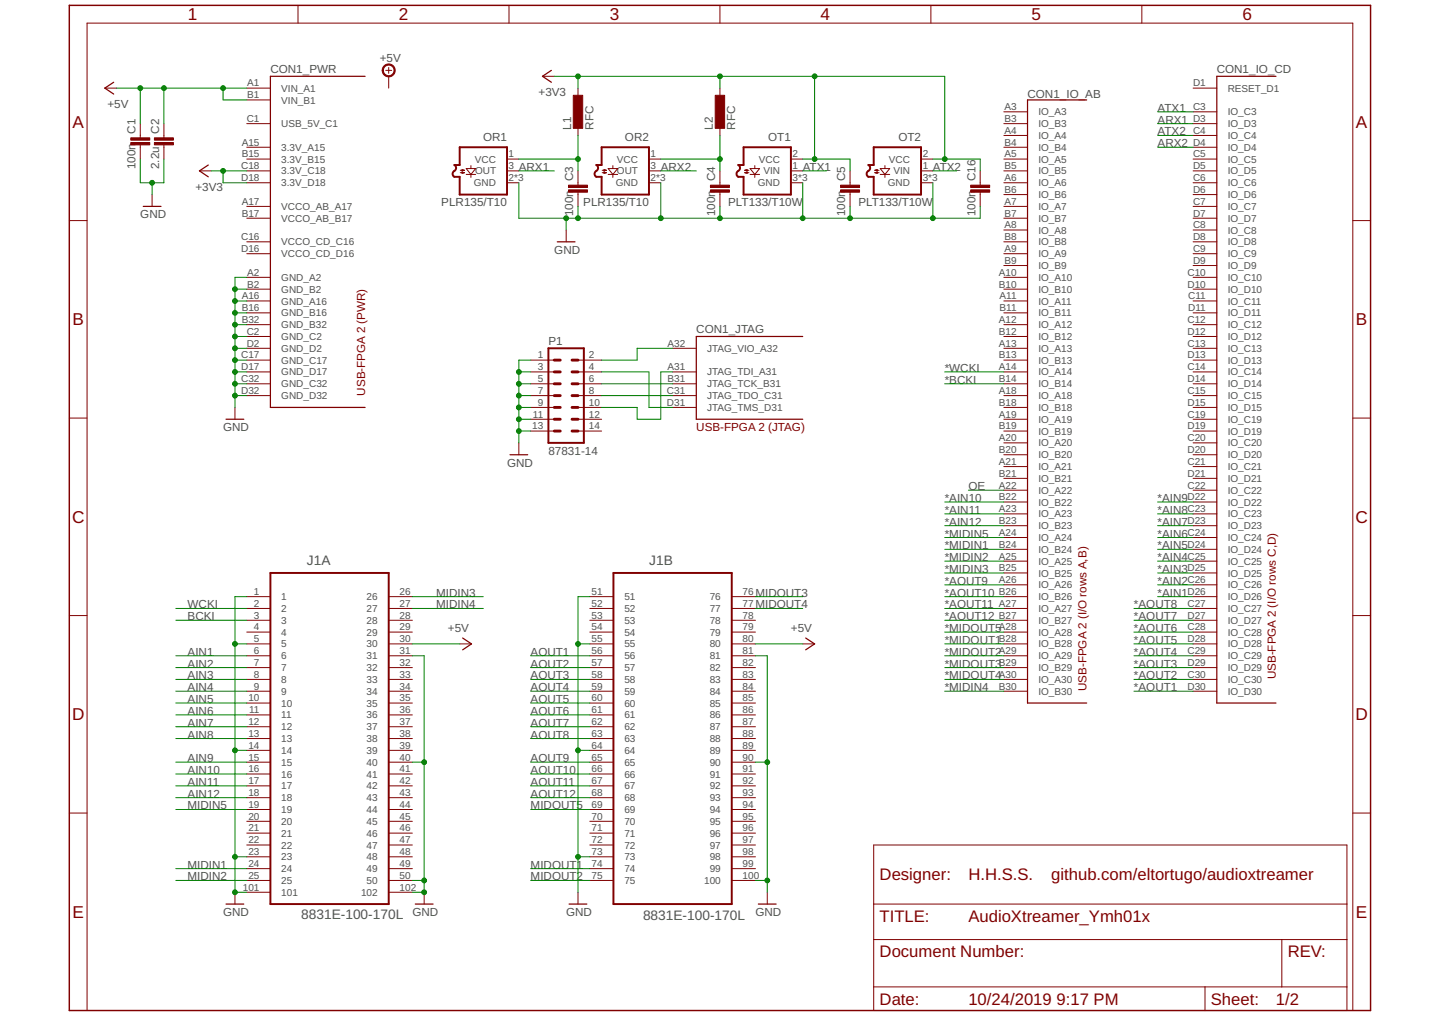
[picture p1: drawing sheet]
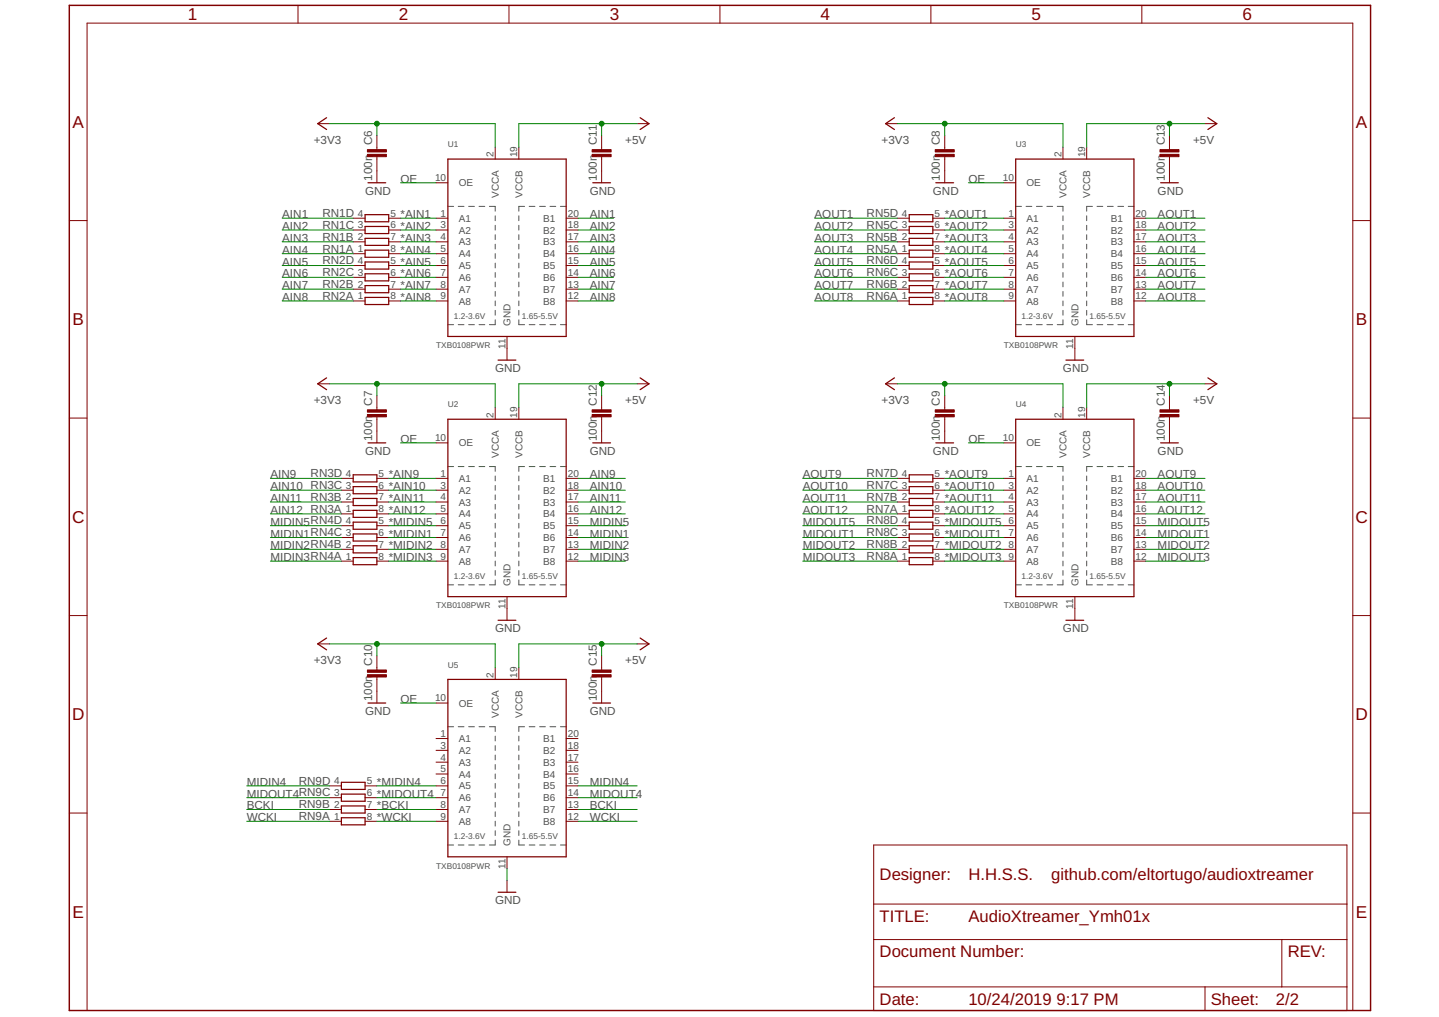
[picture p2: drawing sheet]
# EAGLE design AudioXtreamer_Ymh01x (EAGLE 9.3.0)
AUTHOR: H.H.S.S.; WEB_ADDR: github.com/eltortugo/audioxtreamer

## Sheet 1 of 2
FRAME1 (FRAME_A_L): AUTHOR: H.H.S.S.; WEB_ADDR: github.com/eltortugo/audioxtreamer

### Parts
C1  100n  C-EUC0603  [C0603]
C2  2.2u  C-EUC0603  [C0603]
C3  100n  C-EUC0603  [C0603]
C4  100n  C-EUC0603  [C0603]
C5  100n  C-EUC0603  [C0603]
C16  100n  C-EUC0603  [C0603]
CON1  USB-FPGA-2THT  [USB-FPGA-2-THT]
J1  8831E-100-170L  [KEL_8831E-100-170L]
L1  RFC  L-EUL2012C  [L2012C]
L2  RFC  L-EUL2012C  [L2012C]
OR1  PLR135/T10  [PLR135/T10]
OR2  PLR135/T10  [PLR135/T10]
OT1  PLT133/T10W  [PLT133/T10]
OT2  PLT133/T10W  [PLT133/T10]
P1  87831-14  [87831-14]

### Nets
*AIN1: CON1.D26(_IO_CD:IO_D26) ; also sheet 2
*AIN2: CON1.C26(_IO_CD:IO_C26) ; also sheet 2
*AIN3: CON1.D25(_IO_CD:IO_D25) ; also sheet 2
*AIN4: CON1.C25(_IO_CD:IO_C25) ; also sheet 2
*AIN5: CON1.D24(_IO_CD:IO_D24) ; also sheet 2
*AIN6: CON1.C24(_IO_CD:IO_C24) ; also sheet 2
*AIN7: CON1.D23(_IO_CD:IO_D23) ; also sheet 2
*AIN8: CON1.C23(_IO_CD:IO_C23) ; also sheet 2
*AIN9: CON1.D22(_IO_CD:IO_D22) ; also sheet 2
*AIN10: CON1.B22(_IO_AB:IO_B22) ; also sheet 2
*AIN11: CON1.A23(_IO_AB:IO_A23) ; also sheet 2
*AIN12: CON1.B23(_IO_AB:IO_B23) ; also sheet 2
*AOUT1: CON1.D30(_IO_CD:IO_D30) ; also sheet 2
*AOUT2: CON1.C30(_IO_CD:IO_C30) ; also sheet 2
*AOUT3: CON1.D29(_IO_CD:IO_D29) ; also sheet 2
*AOUT4: CON1.C29(_IO_CD:IO_C29) ; also sheet 2
*AOUT5: CON1.D28(_IO_CD:IO_D28) ; also sheet 2
*AOUT6: CON1.C28(_IO_CD:IO_C28) ; also sheet 2
*AOUT7: CON1.D27(_IO_CD:IO_D27) ; also sheet 2
*AOUT8: CON1.C27(_IO_CD:IO_C27) ; also sheet 2
*AOUT9: CON1.A26(_IO_AB:IO_A26) ; also sheet 2
*AOUT10: CON1.B26(_IO_AB:IO_B26) ; also sheet 2
*AOUT11: CON1.A27(_IO_AB:IO_A27) ; also sheet 2
*AOUT12: CON1.B27(_IO_AB:IO_B27) ; also sheet 2
*BCKI: CON1.B14(_IO_AB:IO_B14) ; also sheet 2
*MIDIN1: CON1.B24(_IO_AB:IO_B24) ; also sheet 2
*MIDIN2: CON1.A25(_IO_AB:IO_A25) ; also sheet 2
*MIDIN3: CON1.B25(_IO_AB:IO_B25) ; also sheet 2
*MIDIN4: CON1.B30(_IO_AB:IO_B30) ; also sheet 2
*MIDIN5: CON1.A24(_IO_AB:IO_A24) ; also sheet 2
*MIDOUT1: CON1.B28(_IO_AB:IO_B28) ; also sheet 2
*MIDOUT2: CON1.A29(_IO_AB:IO_A29) ; also sheet 2
*MIDOUT3: CON1.B29(_IO_AB:IO_B29) ; also sheet 2
*MIDOUT4: CON1.A30(_IO_AB:IO_A30) ; also sheet 2
*MIDOUT5: CON1.A28(_IO_AB:IO_A28) ; also sheet 2
*WCKI: CON1.A14(_IO_AB:IO_A14) ; also sheet 2
+3V3: C5.1 C16.1 CON1.C18(_PWR:3.3V_C18) CON1.D18(_PWR:3.3V_D18) L1.1 L2.1 OT1.2(VCC) OT2.2(VCC) ; also sheet 2
+5V: C1.1 C2.1 CON1.A1(_PWR:VIN_A1) CON1.B1(_PWR:VIN_B1) J1.30 J1.80 ; also sheet 2
AIN1: J1.6 ; also sheet 2
AIN2: J1.7 ; also sheet 2
AIN3: J1.8 ; also sheet 2
AIN4: J1.9 ; also sheet 2
AIN5: J1.10 ; also sheet 2
AIN6: J1.11 ; also sheet 2
AIN7: J1.12 ; also sheet 2
AIN8: J1.13 ; also sheet 2
AIN9: J1.15 ; also sheet 2
AIN10: J1.16 ; also sheet 2
AIN11: J1.17 ; also sheet 2
AIN12: J1.18 ; also sheet 2
AOUT1: J1.56 ; also sheet 2
AOUT2: J1.57 ; also sheet 2
AOUT3: J1.58 ; also sheet 2
AOUT4: J1.59 ; also sheet 2
AOUT5: J1.60 ; also sheet 2
AOUT6: J1.61 ; also sheet 2
AOUT7: J1.62 ; also sheet 2
AOUT8: J1.63 ; also sheet 2
AOUT9: J1.65 ; also sheet 2
AOUT10: J1.66 ; also sheet 2
AOUT11: J1.67 ; also sheet 2
AOUT12: J1.68 ; also sheet 2
ARX1: CON1.D3(_IO_CD:IO_D3) OR1.3(OUT)
ARX2: CON1.D4(_IO_CD:IO_D4) OR2.3(OUT)
ATX1: CON1.C3(_IO_CD:IO_C3) OT1.1(VIN)
ATX2: CON1.C4(_IO_CD:IO_C4) OT2.1(VIN)
BCKI: J1.3 ; also sheet 2
GND: C1.2 C2.2 C3.2 C4.2 C5.2 C16.2 CON1.A2(_PWR:GND_A2) CON1.A16(_PWR:GND_A16) CON1.B2(_PWR:GND_B2) CON1.B16(_PWR:GND_B16) CON1.B32(_PWR:GND_B32) CON1.C2(_PWR:GND_C2) CON1.C17(_PWR:GND_C17) CON1.C32(_PWR:GND_C32) CON1.D2(_PWR:GND_D2) CON1.D17(_PWR:GND_D17) CON1.D32(_PWR:GND_D32) J1.1 J1.5 J1.14 J1.23 J1.31 J1.40 J1.50 J1.51 J1.55 J1.64 J1.73 J1.81 J1.90 J1.100 J1.101 J1.102 OR1.2(GND) OR1.NC1(GND) OR1.NC2(GND) OR2.2(GND) OR2.NC1(GND) OR2.NC2(GND) OT1.3(GND) OT1.NC1(GND) OT1.NC2(GND) OT2.3(GND) OT2.NC1(GND) OT2.NC2(GND) P1.1 P1.3 P1.5 P1.7 P1.9 P1.11 P1.13 ; also sheet 2
MIDIN1: J1.24 ; also sheet 2
MIDIN2: J1.25 ; also sheet 2
MIDIN3: J1.26 ; also sheet 2
MIDIN4: J1.27 ; also sheet 2
MIDIN5: J1.19 ; also sheet 2
MIDOUT1: J1.74 ; also sheet 2
MIDOUT2: J1.75 ; also sheet 2
MIDOUT3: J1.76 ; also sheet 2
MIDOUT4: J1.77 ; also sheet 2
MIDOUT5: J1.69 ; also sheet 2
N$1: CON1.A32(_JTAG:JTAG_VIO_A32) P1.2
N$2: CON1.D31(_JTAG:JTAG_TMS_D31) P1.4
N$3: CON1.B31(_JTAG:JTAG_TCK_B31) P1.6
N$4: CON1.C31(_JTAG:JTAG_TDO_C31) P1.8
N$5: CON1.A31(_JTAG:JTAG_TDI_A31) P1.10
N$7: C3.1 L1.2 OR1.1(VCC)
N$8: C4.1 L2.2 OR2.1(VCC)
OE: CON1.A22(_IO_AB:IO_A22) ; also sheet 2
WCKI: J1.2 ; also sheet 2
Unconnected: CON1.A3(_IO_AB:IO_A3) CON1.A4(_IO_AB:IO_A4) CON1.A5(_IO_AB:IO_A5) CON1.A6(_IO_AB:IO_A6) CON1.A7(_IO_AB:IO_A7) CON1.A8(_IO_AB:IO_A8) CON1.A9(_IO_AB:IO_A9) CON1.A10(_IO_AB:IO_A10) CON1.A11(_IO_AB:IO_A11) CON1.A12(_IO_AB:IO_A12) CON1.A13(_IO_AB:IO_A13) CON1.A15(_PWR:3.3V_A15) CON1.A17(_PWR:VCCO_AB_A17) CON1.A18(_IO_AB:IO_A18) CON1.A19(_IO_AB:IO_A19) CON1.A20(_IO_AB:IO_A20) CON1.A21(_IO_AB:IO_A21) CON1.B3(_IO_AB:IO_B3) CON1.B4(_IO_AB:IO_B4) CON1.B5(_IO_AB:IO_B5) CON1.B6(_IO_AB:IO_B6) CON1.B7(_IO_AB:IO_B7) CON1.B8(_IO_AB:IO_B8) CON1.B9(_IO_AB:IO_B9) CON1.B10(_IO_AB:IO_B10) CON1.B11(_IO_AB:IO_B11) CON1.B12(_IO_AB:IO_B12) CON1.B13(_IO_AB:IO_B13) CON1.B15(_PWR:3.3V_B15) CON1.B17(_PWR:VCCO_AB_B17) CON1.B18(_IO_AB:IO_B18) CON1.B19(_IO_AB:IO_B19) CON1.B20(_IO_AB:IO_B20) CON1.B21(_IO_AB:IO_B21) CON1.C1(_PWR:USB_5V_C1) CON1.C5(_IO_CD:IO_C5) CON1.C6(_IO_CD:IO_C6) CON1.C7(_IO_CD:IO_C7) CON1.C8(_IO_CD:IO_C8) CON1.C9(_IO_CD:IO_C9) CON1.C10(_IO_CD:IO_C10) CON1.C11(_IO_CD:IO_C11) CON1.C12(_IO_CD:IO_C12) CON1.C13(_IO_CD:IO_C13) CON1.C14(_IO_CD:IO_C14) CON1.C15(_IO_CD:IO_C15) CON1.C16(_PWR:VCCO_CD_C16) CON1.C19(_IO_CD:IO_C19) CON1.C20(_IO_CD:IO_C20) CON1.C21(_IO_CD:IO_C21) CON1.C22(_IO_CD:IO_C22) CON1.D1(_IO_CD:RESET_D1) CON1.D5(_IO_CD:IO_D5) CON1.D6(_IO_CD:IO_D6) CON1.D7(_IO_CD:IO_D7) CON1.D8(_IO_CD:IO_D8) CON1.D9(_IO_CD:IO_D9) CON1.D10(_IO_CD:IO_D10) CON1.D11(_IO_CD:IO_D11) CON1.D12(_IO_CD:IO_D12) CON1.D13(_IO_CD:IO_D13) CON1.D14(_IO_CD:IO_D14) CON1.D15(_IO_CD:IO_D15) CON1.D16(_PWR:VCCO_CD_D16) CON1.D19(_IO_CD:IO_D19) CON1.D20(_IO_CD:IO_D20) CON1.D21(_IO_CD:IO_D21) J1.4 J1.20 J1.21 J1.22 J1.28 J1.29 J1.32 J1.33 J1.34 J1.35 J1.36 J1.37 J1.38 J1.39 J1.41 J1.42 J1.43 J1.44 J1.45 J1.46 J1.47 J1.48 J1.49 J1.52 J1.53 J1.54 J1.70 J1.71 J1.72 J1.78 J1.79 J1.82 J1.83 J1.84 J1.85 J1.86 J1.87 J1.88 J1.89 J1.91 J1.92 J1.93 J1.94 J1.95 J1.96 J1.97 J1.98 J1.99 P1.12 P1.14

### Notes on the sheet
- Designer:

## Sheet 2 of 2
FRAME2 (FRAME_A_L): AUTHOR: H.Soto; WEB_ADDR: github.com/eltortugo/audioxtreamer
FRAME3 (FRAME_A_L): AUTHOR: >AUTHOR

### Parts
C6  100n  C-EUC0603  [C0603]
C7  100n  C-EUC0603  [C0603]
C8  100n  C-EUC0603  [C0603]
C9  100n  C-EUC0603  [C0603]
C10  100n  C-EUC0603  [C0603]
C11  100n  C-EUC0603  [C0603]
C12  100n  C-EUC0603  [C0603]
C13  100n  C-EUC0603  [C0603]
C14  100n  C-EUC0603  [C0603]
C15  100n  C-EUC0603  [C0603]
RN1  4R-N0603-ARC  [0603-ARC]
RN2  4R-N0603-ARC  [0603-ARC]
RN3  4R-N0603-ARC  [0603-ARC]
RN4  4R-N0603-ARC  [0603-ARC]
RN5  4R-N0603-ARC  [0603-ARC]
RN6  4R-N0603-ARC  [0603-ARC]
RN7  4R-N0603-ARC  [0603-ARC]
RN8  4R-N0603-ARC  [0603-ARC]
RN9  4R-N0603-ARC  [0603-ARC]
U1  TXB0108PWR  [TSSOP20]
U2  TXB0108PWR  [TSSOP20]
U3  TXB0108PWR  [TSSOP20]
U4  TXB0108PWR  [TSSOP20]
U5  TXB0108PWR  [TSSOP20]

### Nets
*AIN1: RN1.5 U1.1(A1) ; also sheet 1
*AIN2: RN1.6 U1.3(A2) ; also sheet 1
*AIN3: RN1.7 U1.4(A3) ; also sheet 1
*AIN4: RN1.8 U1.5(A4) ; also sheet 1
*AIN5: RN2.5 U1.6(A5) ; also sheet 1
*AIN6: RN2.6 U1.7(A6) ; also sheet 1
*AIN7: RN2.7 U1.8(A7) ; also sheet 1
*AIN8: RN2.8 U1.9(A8) ; also sheet 1
*AIN9: RN3.5 U2.1(A1) ; also sheet 1
*AIN10: RN3.6 U2.3(A2) ; also sheet 1
*AIN11: RN3.7 U2.4(A3) ; also sheet 1
*AIN12: RN3.8 U2.5(A4) ; also sheet 1
*AOUT1: RN5.5 U3.1(A1) ; also sheet 1
*AOUT2: RN5.6 U3.3(A2) ; also sheet 1
*AOUT3: RN5.7 U3.4(A3) ; also sheet 1
*AOUT4: RN5.8 U3.5(A4) ; also sheet 1
*AOUT5: RN6.5 U3.6(A5) ; also sheet 1
*AOUT6: RN6.6 U3.7(A6) ; also sheet 1
*AOUT7: RN6.7 U3.8(A7) ; also sheet 1
*AOUT8: RN6.8 U3.9(A8) ; also sheet 1
*AOUT9: RN7.5 U4.1(A1) ; also sheet 1
*AOUT10: RN7.6 U4.3(A2) ; also sheet 1
*AOUT11: RN7.7 U4.4(A3) ; also sheet 1
*AOUT12: RN7.8 U4.5(A4) ; also sheet 1
*BCKI: RN9.7 U5.8(A7) ; also sheet 1
*MIDIN1: RN4.6 U2.7(A6) ; also sheet 1
*MIDIN2: RN4.7 U2.8(A7) ; also sheet 1
*MIDIN3: RN4.8 U2.9(A8) ; also sheet 1
*MIDIN4: RN9.5 U5.6(A5) ; also sheet 1
*MIDIN5: RN4.5 U2.6(A5) ; also sheet 1
*MIDOUT1: RN8.6 U4.7(A6) ; also sheet 1
*MIDOUT2: RN8.7 U4.8(A7) ; also sheet 1
*MIDOUT3: RN8.8 U4.9(A8) ; also sheet 1
*MIDOUT4: RN9.6 U5.7(A6) ; also sheet 1
*MIDOUT5: RN8.5 U4.6(A5) ; also sheet 1
*WCKI: RN9.8 U5.9(A8) ; also sheet 1
+3V3: C6.1 C7.1 C8.1 C9.1 C10.1 U1.2(VCCA) U2.2(VCCA) U3.2(VCCA) U4.2(VCCA) U5.2(VCCA) ; also sheet 1
+5V: C11.1 C12.1 C13.1 C14.1 C15.1 U1.19(VCCB) U2.19(VCCB) U3.19(VCCB) U4.19(VCCB) U5.19(VCCB) ; also sheet 1
AIN1: RN1.4 U1.20(B1) ; also sheet 1
AIN2: RN1.3 U1.18(B2) ; also sheet 1
AIN3: RN1.2 U1.17(B3) ; also sheet 1
AIN4: RN1.1 U1.16(B4) ; also sheet 1
AIN5: RN2.4 U1.15(B5) ; also sheet 1
AIN6: RN2.3 U1.14(B6) ; also sheet 1
AIN7: RN2.2 U1.13(B7) ; also sheet 1
AIN8: RN2.1 U1.12(B8) ; also sheet 1
AIN9: RN3.4 U2.20(B1) ; also sheet 1
AIN10: RN3.3 U2.18(B2) ; also sheet 1
AIN11: RN3.2 U2.17(B3) ; also sheet 1
AIN12: RN3.1 U2.16(B4) ; also sheet 1
AOUT1: RN5.4 U3.20(B1) ; also sheet 1
AOUT2: RN5.3 U3.18(B2) ; also sheet 1
AOUT3: RN5.2 U3.17(B3) ; also sheet 1
AOUT4: RN5.1 U3.16(B4) ; also sheet 1
AOUT5: RN6.4 U3.15(B5) ; also sheet 1
AOUT6: RN6.3 U3.14(B6) ; also sheet 1
AOUT7: RN6.2 U3.13(B7) ; also sheet 1
AOUT8: RN6.1 U3.12(B8) ; also sheet 1
AOUT9: RN7.4 U4.20(B1) ; also sheet 1
AOUT10: RN7.3 U4.18(B2) ; also sheet 1
AOUT11: RN7.2 U4.17(B3) ; also sheet 1
AOUT12: RN7.1 U4.16(B4) ; also sheet 1
BCKI: RN9.2 U5.13(B7) ; also sheet 1
GND: C6.2 C7.2 C8.2 C9.2 C10.2 C11.2 C12.2 C13.2 C14.2 C15.2 U1.11(GND) U2.11(GND) U3.11(GND) U4.11(GND) U5.11(GND) ; also sheet 1
MIDIN1: RN4.3 U2.14(B6) ; also sheet 1
MIDIN2: RN4.2 U2.13(B7) ; also sheet 1
MIDIN3: RN4.1 U2.12(B8) ; also sheet 1
MIDIN4: RN9.4 U5.15(B5) ; also sheet 1
MIDIN5: RN4.4 U2.15(B5) ; also sheet 1
MIDOUT1: RN8.3 U4.14(B6) ; also sheet 1
MIDOUT2: RN8.2 U4.13(B7) ; also sheet 1
MIDOUT3: RN8.1 U4.12(B8) ; also sheet 1
MIDOUT4: RN9.3 U5.14(B6) ; also sheet 1
MIDOUT5: RN8.4 U4.15(B5) ; also sheet 1
OE: U1.10(OE) U2.10(OE) U3.10(OE) U4.10(OE) U5.10(OE) ; also sheet 1
WCKI: RN9.1 U5.12(B8) ; also sheet 1
Unconnected: U5.1(A1) U5.3(A2) U5.4(A3) U5.5(A4) U5.16(B4) U5.17(B3) U5.18(B2) U5.20(B1)

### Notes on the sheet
- Designer:

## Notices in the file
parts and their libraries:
con-molex-milli-grid: Copyright (C) 2010, Bob Starr
